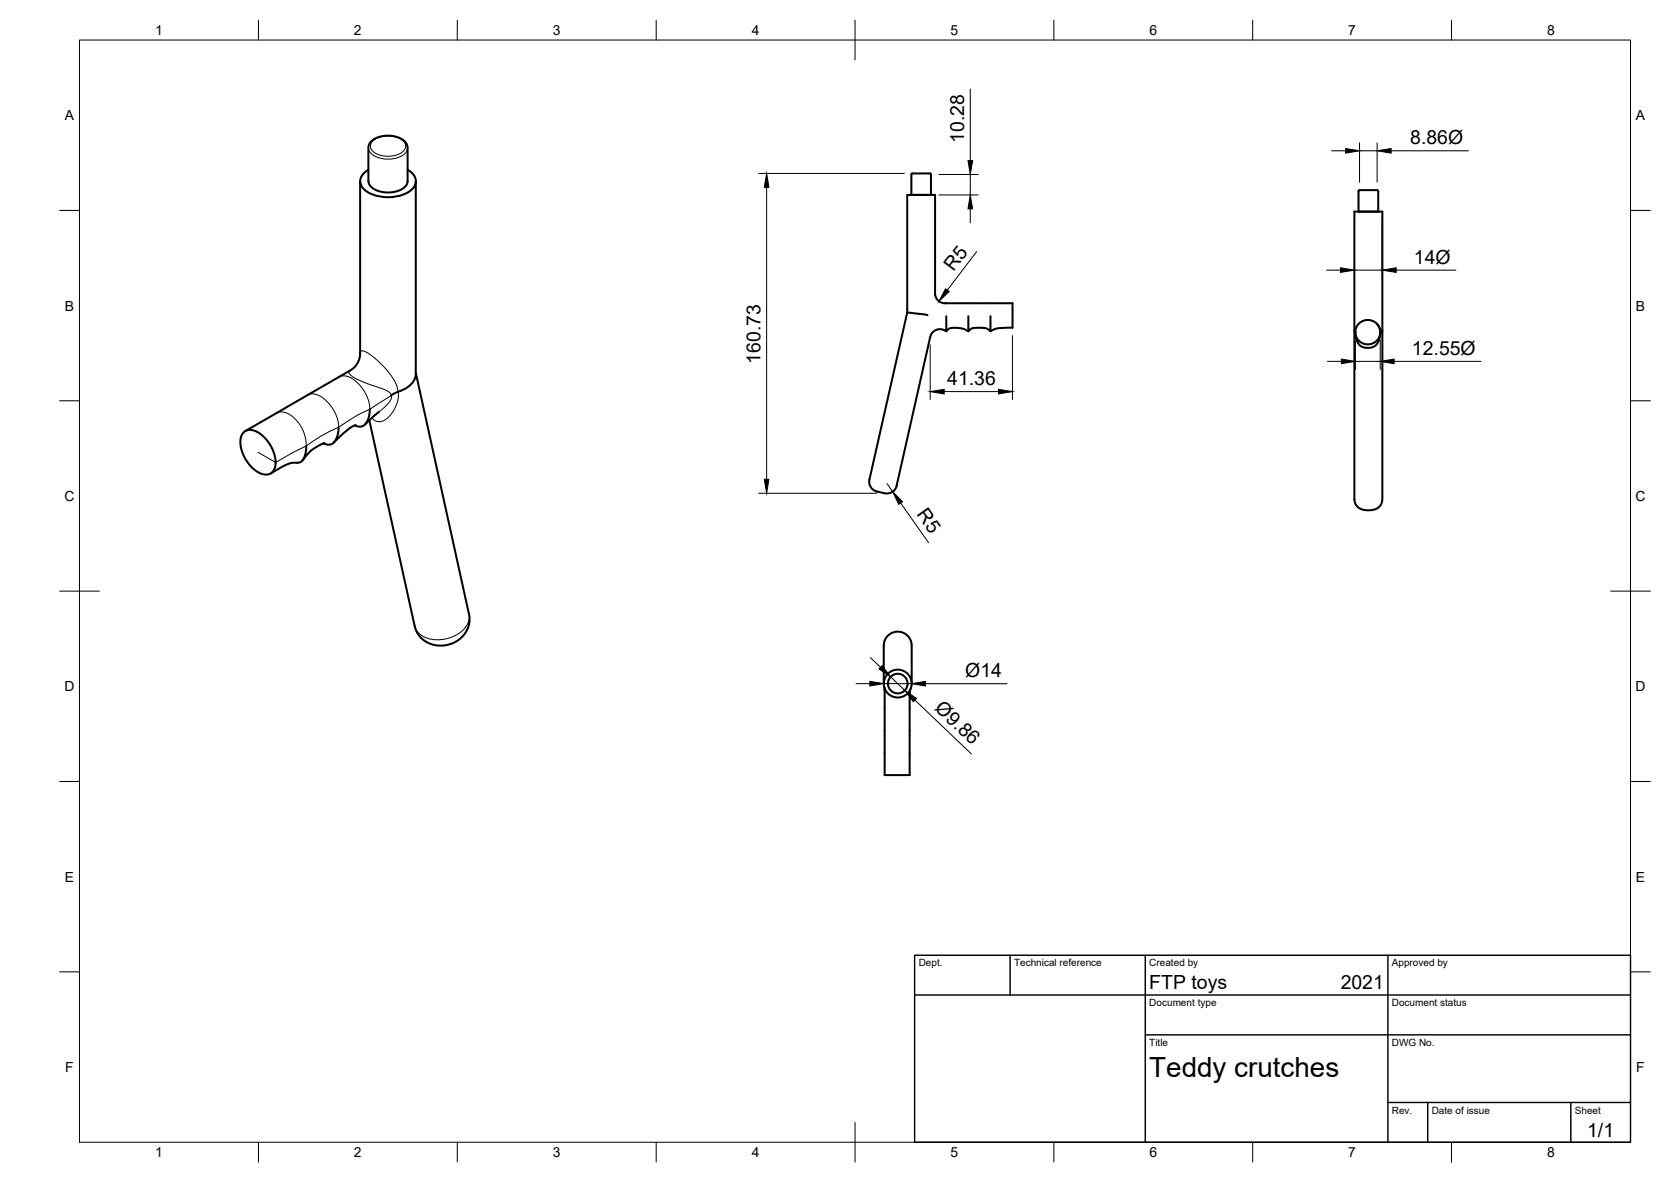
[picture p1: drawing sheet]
<svg xmlns="http://www.w3.org/2000/svg" width="420mm" height="297mm" viewBox="0 0 420 297" stroke-linecap="round" stroke-linejoin="round" font-family="sans-serif">
<!-- layer: Visible Narrow -->
<path d="M92.7 37.6a4.9 4.9 0 0 0 4.9 2.4 4.9 4.9 0 0 0 4.8-2.4M93.9 35.3a6.3 6.3 0 0 1 7.8 .5 1.85 1.85 0 0 1-1 2.7 6.3 6.3 0 0 1-7.2-.8 1.66 1.66 0 0 1 .4-2.4zM77.4 99.3l.8-.3 1.5 .2 1 .5 1.2 .9 1.2 1.3 1 1.6 1 2.7a1.03 1.03 0 0 1-.9 1.6l-3.9 2-3.3 2.3M85.2 94.7l.9-.2 1.5 .2 1.2 .6 1.4 1.2 .9 1.1 1.1 1.8 .6 1.8 .2 1.7M88.1 93.1l-.4 .4 .1 .4 1.3 1.1 2.9 1.3 4.7 1.6 1.5 1 .3 .8-.2 .8-1.1 1.3-1.9 1.7M90.6 88.8l.3-.6 1.2 .3 1.4 .9 2.2 1.9 2 2.3 1.4 1.9 .7 1.6 .3 1.4M98.4 99.4l-5.4 3.5M100.1 98.5l.1 1.4-.6 2.1-1 1.7-1.2 1.4-1 .7-1.1 .2-.9-.3-.9-.7M69.6 103.8l.8-.3 1.5 .2 1.1 .6 1.3 1.1 1.6 2.2 .7 1.5 .3 1.8a1.1 1.1 0 0 1-.9 1.7l-6.7 3.6-4.4-2.5M93 102.9l-3.7 1.8-4.1 2.7M118 155.1a6.7 6.7 0 0 1-5.9 5.4 6.7 6.7 0 0 1-7.6-2.4" fill="none" stroke="#000" stroke-width=".25"/>
<!-- layer: Visible -->
<g fill="none" stroke="#000" stroke-width=".51">
<path d="M93.4 35.5l1.9-1.1 2.6-.3 2.2 .4 1.7 1 .5 .7 .2 1v8.3a3.3 3.3 0 0 1-3 2.6 6.6 6.6 0 0 1-6.5-1.5l-.4-1.1v-8.5l.3-.8zM90.6 45.5v43.5l-.5 1.9-.8 1.2-1 .9-26.6 15.3M92.6 42.7a2.92 2.92 0 0 0-1.1 4.8 10.1 10.1 0 0 0 12.1 0 2.73 2.73 0 0 0-.4-4.4l-.7-.4M104.5 45.5l.1 48.5a5.7 5.7 0 0 1-4.5 4.5l-1.7 .9M229.2 43.7l3.3-.1a1.6 1.6 0 0 1 1.6 .2v5.2h-4.9zM340.6 53.2h7v72.4l-.3 1.1-.7 .8-.9 .5-1.3 .2h-1.4l-1.3-.5-.9-1-.2-1.1zM341.7 47.9l3.2-.1a1.6 1.6 0 0 1 1.6 .2v5.2h-4.9zM228.1 78.5l5.1 .7M228.1 78.5l-9.5 42a2.87 2.87 0 0 0 2.9 3.2l.2 .1a2.74 2.74 0 0 0 3.8-1.7M228.1 78.5v-29.5h7v25l.3 .8 .7 .9 1.3 .5h17.2v6.1l-3.7 .2-1.9 .7M237.9 79.5v3.7M243.5 79.5v3.7"/>
<path d="M249 79.5v3.7M104.5 93.7l13.5 61.1-.1 2.1-.8 2.1-1.8 1.8-1.7 .9-2.5 .5-1.6-.1-1.3-.3-1.5-.8-.9-.7-.8-1.1-.5-1.1-11.6-52.5M237.9 83.2l-1.2-.5-1.2 .2-.9 .5-.7 1.1-8.5 37.6M237.9 83.2l.9-.7 1.1-.1 2 .1 1.6 .7M243.5 83.2l.9-.7 1.3-.1 2.2 .1 1.1 .7M340.6 83.1l.2 .3M340.8 83.5l.1 1.4 .7 1.5 .8 .7 1.2 .3 1.3-.1 1.2-.7 .8-1.5 .2-1.6M340.8 83.5h.1M346.1 81.3l.8 1.1 .2 1.1M347.6 83.1l-.5 .3M61.2 108.7l1.1-.6 1.6 .1 2 1.2 1.7 1.9 1.2 2.4 .5 2.1-.3 2-.8 1.1-1.1 .4-1.7-.4-1.7-1.1-1.4-1.5-1.1-2-.7-2.4v-1.8zM77 112.1l-.3 2.2-.4 1.1-.5 .6-.7 .3h-1.4l-1.3 .3-4.4 2.4"/>
<path d="M81.6 111.4l-1 .3-2.2 1.4-2.3 2.6M85.2 107.4l-.4 2.2-.9 1.6-.5 .4-.6 .1-1.5-.3M89.5 106.9l-.7 .2-1.2 .8-3.7 3.3M93 102.9l-.3 2.1-.8 1.6-.5 .4-.8 .2-1.4-.3M95.3 103.5l-3.5 3.2M222.2 171.8l.1-10.4 .4-.9 .9-1 1-.6 1-.2 1.3 .2 1 .6 .9 1 .3 .9 .1 10.4M222.4 172.7v.7M222.4 173.2v21.6h6.3v-20.6M228.7 174.1v.1M228.9 173.2l-.2 1"/>
<circle cx="344" cy="83.5" r="3.1"/>
<circle cx="225.7" cy="171.8" r="3.5"/>
<circle cx="225.7" cy="171.8" r="2.47"/>
</g>
<!-- layer: Visible Narrow -->
<circle cx="100.1" cy="98.5" r=".11" fill="#000" stroke="#000" stroke-width=".25"/>
<!-- layer: Visible -->
<circle cx="347.3" cy="83.3" r=".24" fill="#000" stroke="#000" stroke-width=".25"/>
<!-- layer: Border -->
<g fill="none" stroke="#000" stroke-width=".25">
<path d="M20 10.1h390v276.9h-390zM65 5.1v5M115 5.1v5M165 5.1v5M215 5.1v10M265 5.1v5M315 5.1v5M365 5.1v5M15 52.9h5M410 52.9h5M15 100.7h5M410 100.7h5"/>
<path d="M15 148.6h10M405 148.6h10M15 196.4h5M410 196.4h5M15 244.2h5M410 244.2h5M65 287v5M115 287v5M165 287v5M215 282.1v9.9M265 287v5M315 287v5"/>
<path d="M365 287v5"/>
</g>
<!-- layer: TitleBlock -->
<path d="M230 240.1h180v46.9h-180zM230 250h180M254 240.1v9.9M288 240.1v46.9M349 240.1v46.9M288 260.1h122M349 277.1h61M359 277.1v9.9M395 277.1v9.9" fill="none" stroke="#000" stroke-width=".36"/>
<!-- layer: Dimensions -->
<g fill="none" stroke="#000" stroke-width=".25">
<path d="M244 22.4v18M334.8 37.9h3.5M341.8 35.9v9.9M341.8 37.9h4.5M346.3 35.9v9.9M349.8 37.9h19.4M190.8 43.6h36.6M192.8 47.1v73.3M236.1 49h9.9M236.1 43.8h9.9M244 43.8v5.2M244 52.5v3.5"/>
<path d="M340.6 55.2v14.7M347.6 55.2v14.7M245.6 63.2l-7.4 9.7M333.6 67.9h3.5M340.6 67.9h7M351 67.9h15.1M233.9 86.7v13.7M237.4 98.4h13.7M254.6 84.3v16.1M333.8 90.8h3.5M340.8 85.7v7.1M340.8 90.8h6.2"/>
<path d="M347 85.4v7.4M350.5 90.8h21.9M190.8 124h29.7M223 121.5l1.5 2.1M226.5 126.4l7 10M215.2 171.8h3.5M218.9 165.3l2.5 2.4M222.2 171.8h7M223.9 170.1l3.6 3.4M230 175.9l14.3 13.6M232.7 171.8h20.5"/>
</g>
<g fill="#000" stroke="#000" stroke-width=".25">
<path d="M338.3 37.3l3.5 .6-3.5 .6zM346.3 37.9l3.5-.6v1.2zM192.8 43.6l.5 3.5h-1.1zM244 49l.6 3.5h-1.2zM243.4 40.4h1.2l-.6 3.4zM237.7 72.6l1 .7-2.6 2.4zM337.1 67.3l3.5 .6-3.5 .6zM347.6 67.9l3.4-.6v1.2zM233.9 98.4l3.5-.6v1.2zM251.1 97.8l3.5 .6-3.5 .6zM337.3 90.2l3.5 .6-3.5 .6zM347 90.8l3.5-.6v1.2z"/>
<path d="M192.2 120.4h1.1l-.5 3.6zM224.5 123.6l2.4 2.5-.9 .7zM218.7 171.2l3.5 .6-3.5 .6zM221.8 167.3l2.1 2.8-2.9-2zM227.5 173.5l2.9 2-.8 .8zM229.2 171.8l3.5-.6v1.2z"/>
</g>
<text font-size="7" x="289" y="270.6">Teddy crutches</text>
<g font-size="4.9">
<text x="242.4" y="35.9" transform="rotate(-90 242.4 35.9)">10.28</text>
<text x="354.6" y="36.3">8.86Ø</text>
<text x="239.8" y="68.3" transform="rotate(-53 239.8 68.3)">R5</text>
<text x="355.5" y="66.2">14Ø</text>
<text x="355" y="89.2">12.55Ø</text>
<text x="191.2" y="91.4" transform="rotate(-90 191.2 91.4)">160.73</text>
<text x="238.2" y="96.8">41.36</text>
<text x="230.4" y="129.3" transform="rotate(55 230.4 129.3)">R5</text>
<text x="242.7" y="170.2">Ø14</text>
<text x="234.8" y="178.2" transform="rotate(44 234.8 178.2)">Ø9.86</text>
<text x="289" y="248.5">FTP toys</text>
<text x="337.1" y="248.5">2021</text>
<text x="399.1" y="285.7">1/1</text>
</g>
<g font-size="3.5">
<text x="39" y="8.8">1</text>
<text x="89" y="8.8">2</text>
<text x="139" y="8.8">3</text>
<text x="189" y="8.8">4</text>
<text x="239" y="8.8">5</text>
<text x="289" y="8.8">6</text>
<text x="339" y="8.8">7</text>
<text x="389" y="8.8">8</text>
<text x="16.3" y="30.2">A</text>
<text x="411.3" y="30.2">A</text>
<text x="16.3" y="78">B</text>
<text x="411.3" y="78">B</text>
<text x="16.2" y="125.9">C</text>
<text x="411.2" y="125.9">C</text>
<text x="16.2" y="173.7">D</text>
<text x="411.2" y="173.7">D</text>
<text x="16.3" y="221.6">E</text>
<text x="411.3" y="221.6">E</text>
<text x="16.4" y="269.4">F</text>
<text x="411.4" y="269.4">F</text>
<text x="39" y="290.8">1</text>
<text x="89" y="290.8">2</text>
<text x="139" y="290.8">3</text>
<text x="189" y="290.8">4</text>
<text x="239" y="290.8">5</text>
<text x="289" y="290.8">6</text>
<text x="339" y="290.8">7</text>
<text x="389" y="290.8">8</text>
</g>
<g font-size="2.5">
<text x="231" y="242.9">Dept.</text>
<text x="255" y="242.9">Technical reference</text>
<text x="289" y="242.9">Created by</text>
<text x="350" y="242.9">Approved by</text>
<text x="289" y="252.8">Document type</text>
<text x="350" y="252.8">Document status</text>
<text x="289" y="262.9">Title</text>
<text x="350" y="262.9">DWG No.</text>
<text x="350" y="279.9">Rev.</text>
<text x="360" y="279.9">Date of issue</text>
<text x="396" y="279.9">Sheet</text>
</g>
</svg>
